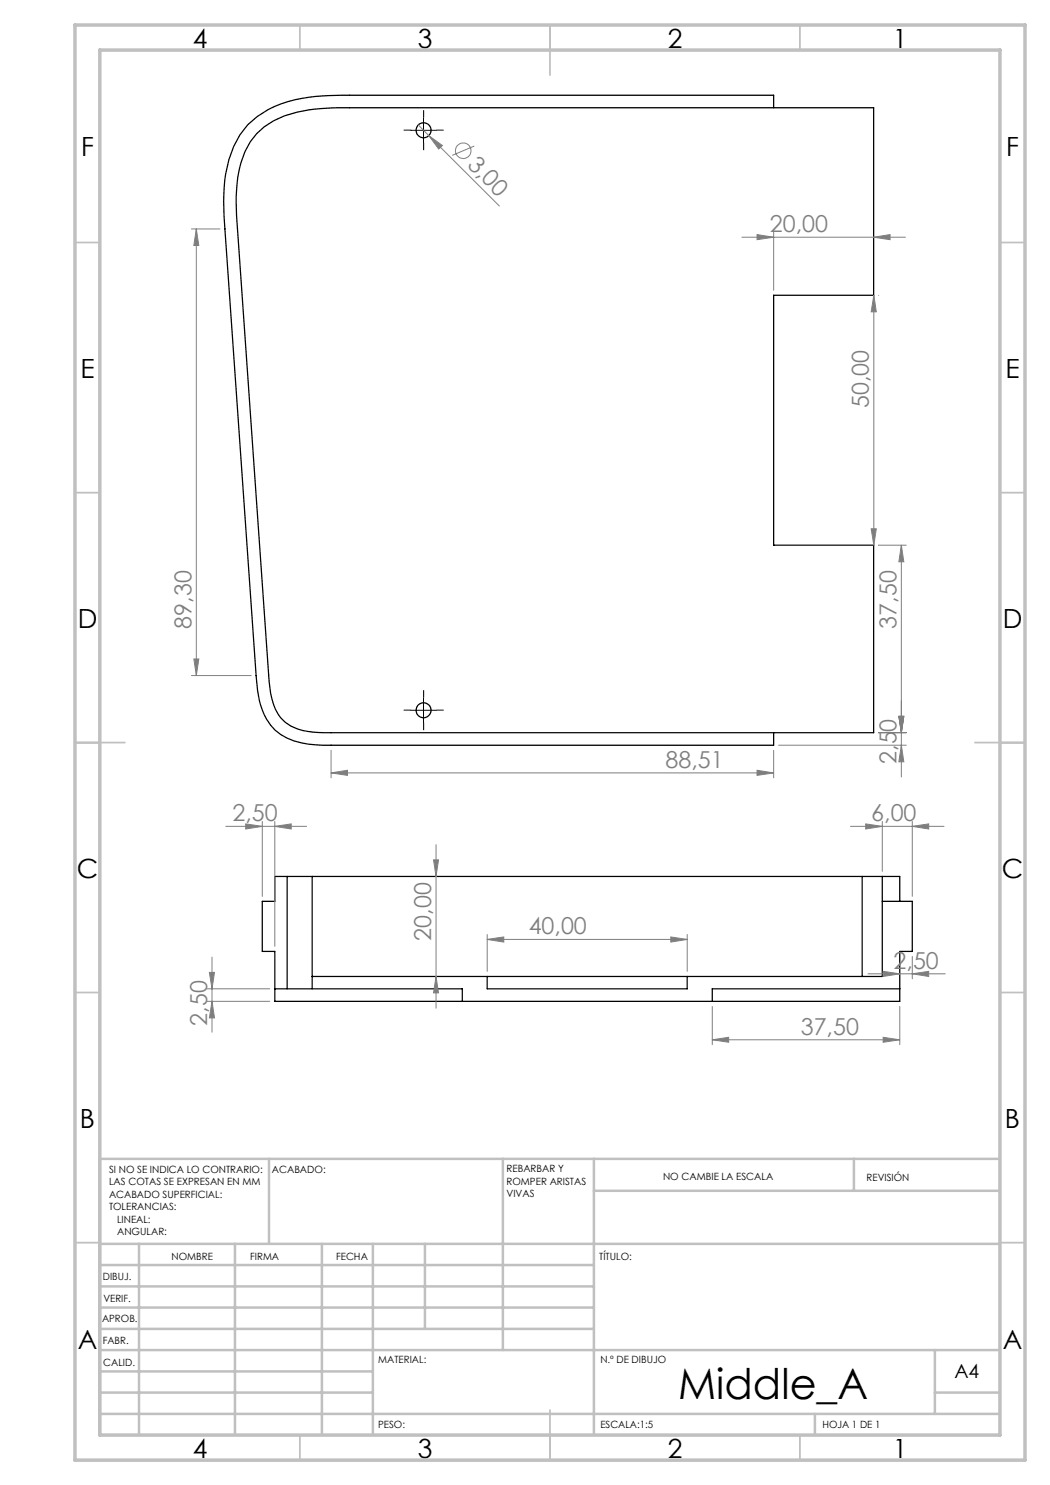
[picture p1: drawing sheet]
<svg xmlns="http://www.w3.org/2000/svg" width="210mm" height="297mm" viewBox="0 0 210 297" stroke-linecap="round" stroke-linejoin="round" font-family="sans-serif">
<g fill="none" stroke="#000" stroke-width=".25">
<path d="M51.3 26.7a18.2 18.2 0 0 1 11.6-4.9l4.6-.2h107.2v37.5h-20v49.9h20v37.5h-109.9l-2.1-.1a9.4 9.4 0 0 1-6.6-2.9 15.4 15.4 0 0 1-2.4-8.6l-6.2-89.3a36.8 36.8 0 0 1 .7-13l.8-2.3 1.1-1.9zM154.7 21.6v-2.6h-84.8a37.1 37.1 0 0 0-15 2.3 15.3 15.3 0 0 0-9.1 10.6 39.8 39.8 0 0 0-.8 13.9l6.2 89.3a21.2 21.2 0 0 0 2.1 8.7 10.3 10.3 0 0 0 8.4 5l2.8 .2h90.2v-2.5M57.4 175.3v22.5M62.4 175.3v22.5M172.4 175.3v20M176.5 175.3v20h-114.1M55 197.8h37.5v2.5M97.4 195.3v2.5h40v-2.5M176.5 180.3h6v10h-2.5v10h-125v-10h-2.5v-10h2.5v-5h125v5M180 197.8h-37.5v2.5"/>
<circle cx="84.7" cy="26.1" r="1.51"/>
<circle cx="84.7" cy="142" r="1.51"/>
</g>
<g fill="none" stroke="#808080" stroke-width=".2">
<path d="M83.6 25l2.2 2.1M85.8 27.1l2.7 2-.8 .7zM85.8 27.1l14.1 14.1M94.9 29.2l-4.4 1.9M38.3 45.8h5.7M39.3 45.8l.5 3.3h-1zM39.3 45.8v89.3M148.4 47.4h32.7M151.4 46.9l3.3 .5-3.3 .5zM154.7 46.5v11.6M174.7 47.4l3.3-.5v1zM174.8 59.1l.5 3.3h-1.1z"/>
<path d="M174.8 59.1v49.9M175.7 59.1h.1M174.2 105.8h1.1l-.5 3.2zM180.3 109l.5 3.4h-1zM180.3 109v46.4M181.3 109h-5.6M38.3 135.1h11.9M38.8 131.8h1l-.5 3.3zM66.2 154.6l3.3-.5v1zM66.2 150.1v5.5M66.2 154.6h88.5M151.4 154.1l3.3 .5-3.3 .5z"/>
<path d="M154.7 150.1v5.5M155.7 149h25.6M175.7 146.5h5.6M179.8 143.3h1l-.5 3.2zM180.3 149l.5 3.4h-1zM45.2 165.3h16.1M49.1 164.8l3.4 .5-3.4 .5zM52.5 164.3v15M55 165.3l3.2-.5v1zM55 164.3v25M86.7 172h1l-.5 3.3zM87.2 168.9v32.7"/>
<path d="M170.1 165.3h18.7M173.1 164.8l3.4 .5-3.4 .5zM176.5 164.3v10M182.5 165.3l3.2-.5v1zM182.5 164.3v15M41.4 197.8h12.5M41.9 194.5h1l-.5 3.3zM42.4 191.4v15M87.2 195.3l.5 3.3h-1zM97.4 187.9l3.4-.5v1zM97.4 186.9v7.4M97.4 187.9h40"/>
<path d="M134.2 187.4l3.2 .5-3.2 .5zM137.4 186.9v7.4M173.6 194.8h15.5M176.6 194.3l3.4 .5-3.4 .5zM182.5 194.8l3.2-.5v1zM182.5 191.3v4.5M41.4 200.3h12.5M42.4 200.3l.5 3.3h-1zM142.5 208l3.2-.5v1zM142.5 201.3v7.6M142.5 208h37.5M176.6 207.5l3.4 .5-3.4 .5z"/>
<path d="M180 201.3v7.6"/>
<circle cx="92.6" cy="30.1" r="1.56"/>
</g>
<path d="M82.2 26h-1.5M84.7 23.5v-1.5M84.7 28.5v1.5M87.2 26h1.5M84.7 139.5v-1.5M82.2 142h-1.5M84.7 144.5v1.5M87.2 142h1.5" fill="none" stroke="#000" stroke-width=".2" stroke-dasharray="15.2 1.3 1.3 1.3" stroke-linecap="butt"/>
<path d="M82.2 26.1h5M84.7 23.6v4.9M84.7 139.6v5M82.2 142.1h5" fill="none" stroke="#000" stroke-width=".2"/>
<g fill="none" stroke="#c0c0c0" stroke-width=".35">
<path d="M60 5v5M110 5v10M160 5v5M15 48.5h5M200 48.5h5M15 98.5h5M200 98.5h5M15 148.5h10M195 148.5h10M15 198.5h5M200 198.5h5M15 248.5h5"/>
<path d="M200 248.5h5M60 287v5M110 282v10M160 287v5"/>
</g>
<g fill="none" stroke="#c0c0c0" stroke-width=".5">
<path d="M53.8 231.8v17M100.6 231.8v38.2M118.8 231.8v55.2M118.8 238.2h81.2M170.8 231.8v6.4M200 231.8h-180v55.2M20 248.8h180M20 257.3h98.8M20 253h98.8M27.8 248.8v38.2M47 248.8v38.2M64.4 248.8v38.2"/>
<path d="M74.6 248.8v38.2M85 248.8v17M20 265.8h98.8M20 261.5h98.8M20 278.5h54.6M20 274.3h54.6M20 270h180M187 278.5h13M187 270v12.8M20 282.8h180M163 282.8v4.2"/>
</g>
<path d="M15 5h190v287h-190zM20 10h180v277h-180z" fill="none" stroke="#c0c0c0" stroke-width=".7"/>
<g fill="#808080">
<path d="M85.8 27.1l2.7 2-.8 .7z"/>
<path d="M174.7 47.4l3.3-.5v1zM151.4 46.9l3.3 .5-3.3 .5zM55 165.3l3.2-.5v1zM49.1 164.8l3.4 .5-3.4 .5zM134.2 187.4l3.2 .5-3.2 .5zM97.4 187.9l3.4-.5v1zM182.5 194.8l3.2-.5v1zM176.6 194.3l3.4 .5-3.4 .5z"/>
<path d="M142.5 208l3.2-.5v1zM176.6 207.5l3.4 .5-3.4 .5zM173.1 164.8l3.4 .5-3.4 .5zM182.5 165.3l3.2-.5v1z"/>
<path d="M174.2 105.8h1.1l-.5 3.2zM174.8 59.1l.5 3.3h-1.1zM87.2 195.3l.5 3.3h-1zM86.7 172h1l-.5 3.3z"/>
<path d="M179.8 143.3h1l-.5 3.2zM180.3 149l.5 3.4h-1zM39.3 45.8l.5 3.3h-1zM38.8 131.8h1l-.5 3.3zM180.3 109l.5 3.4h-1zM179.8 143.3h1l-.5 3.2zM41.9 194.5h1l-.5 3.3zM42.4 200.3l.5 3.3h-1z"/>
<path d="M66.2 154.6l3.3-.5v1zM151.4 154.1l3.3 .5-3.3 .5z"/>
</g>
<text font-size="8.5" x="135.6" y="279.7">Middle_A</text>
<g font-size="5.3">
<text x="38.5" y="9.5">4</text>
<text x="83.5" y="9.5">3</text>
<text x="133.6" y="9.5">2</text>
<text x="178.6" y="9.5">1</text>
<text x="16.2" y="31.3">F</text>
<text x="201.2" y="31.3">F</text>
<text x="16.1" y="75.5">E</text>
<text x="201.1" y="75.5">E</text>
<text x="15.5" y="125.5">D</text>
<text x="200.5" y="125.5">D</text>
<text x="15.4" y="175.5">C</text>
<text x="200.4" y="175.5">C</text>
<text x="16" y="225.5">B</text>
<text x="201" y="225.5">B</text>
<text x="15.5" y="269.8">A</text>
<text x="200.5" y="269.8">A</text>
<text x="38.5" y="291.5">4</text>
<text x="83.5" y="291.5">3</text>
<text x="133.6" y="291.5">2</text>
<text x="178.6" y="291.5">1</text>
</g>
<g font-size="4.7" fill="#808080">
<text x="93.3" y="33.2" transform="rotate(45 93.3 33.2)">3,00</text>
<text x="154" y="46.4">20,00</text>
<text x="173.8" y="81.6" transform="rotate(-90 173.8 81.6)">50,00</text>
<text x="38.3" y="125.7" transform="rotate(-90 38.3 125.7)">89,30</text>
<text x="179.3" y="125.7" transform="rotate(-90 179.3 125.7)">37,50</text>
<text x="133.1" y="153.5">88,51</text>
<text x="179.3" y="152.8" transform="rotate(-90 179.3 152.8)">2,50</text>
<text x="46.5" y="164.2">2,50</text>
<text x="174.3" y="164.2">6,00</text>
<text x="86.2" y="188.1" transform="rotate(-90 86.2 188.1)">20,00</text>
<text x="105.7" y="186.9">40,00</text>
<text x="178.7" y="193.7">2,50</text>
<text x="41.4" y="205.1" transform="rotate(-90 41.4 205.1)">2,50</text>
<text x="160.2" y="206.9">37,50</text>
</g>
<text font-size="3.9" x="190.9" y="275.5">A4</text>
<g font-size="2">
<text x="21.8" y="234.6">SI NO SE INDICA LO CONTRARIO:</text>
<text x="21.8" y="237.1">LAS COTAS SE EXPRESAN EN MM</text>
<text x="21.8" y="239.6">ACABADO SUPERFICIAL:</text>
<text x="54.4" y="234.6">ACABADO:</text>
<text x="101.3" y="234.5">REBARBAR Y</text>
<text x="101.3" y="237">ROMPER ARISTAS</text>
<text x="101.3" y="239.5">VIVAS</text>
<text x="132.6" y="236">NO CAMBIE LA ESCALA</text>
<text x="173.3" y="236.2">REVISIÓN</text>
<text x="21.8" y="242.1">TOLERANCIAS:</text>
<text x="23.4" y="244.6">LINEAL:</text>
<text x="23.4" y="247.1">ANGULAR:</text>
<text x="34.3" y="252">NOMBRE</text>
<text x="50" y="251.9">FIRMA</text>
<text x="67.2" y="251.9">FECHA</text>
<text x="119.9" y="251.9">TÍTULO:</text>
<text x="20.6" y="256.1">DIBUJ.</text>
<text x="20.7" y="260.3">VERIF.</text>
<text x="20.4" y="264.4">APROB.</text>
<text x="20.5" y="268.8">FABR.</text>
<text x="20.7" y="273.1">CALID.</text>
<text x="75.6" y="272.5">MATERIAL:</text>
<text x="120.1" y="272.5">N.º DE DIBUJO</text>
<text x="75.6" y="285.5">PESO:</text>
<text x="120.1" y="285.6">ESCALA:1:5</text>
<text x="164.5" y="285.6">HOJA 1 DE 1</text>
</g>
</svg>
